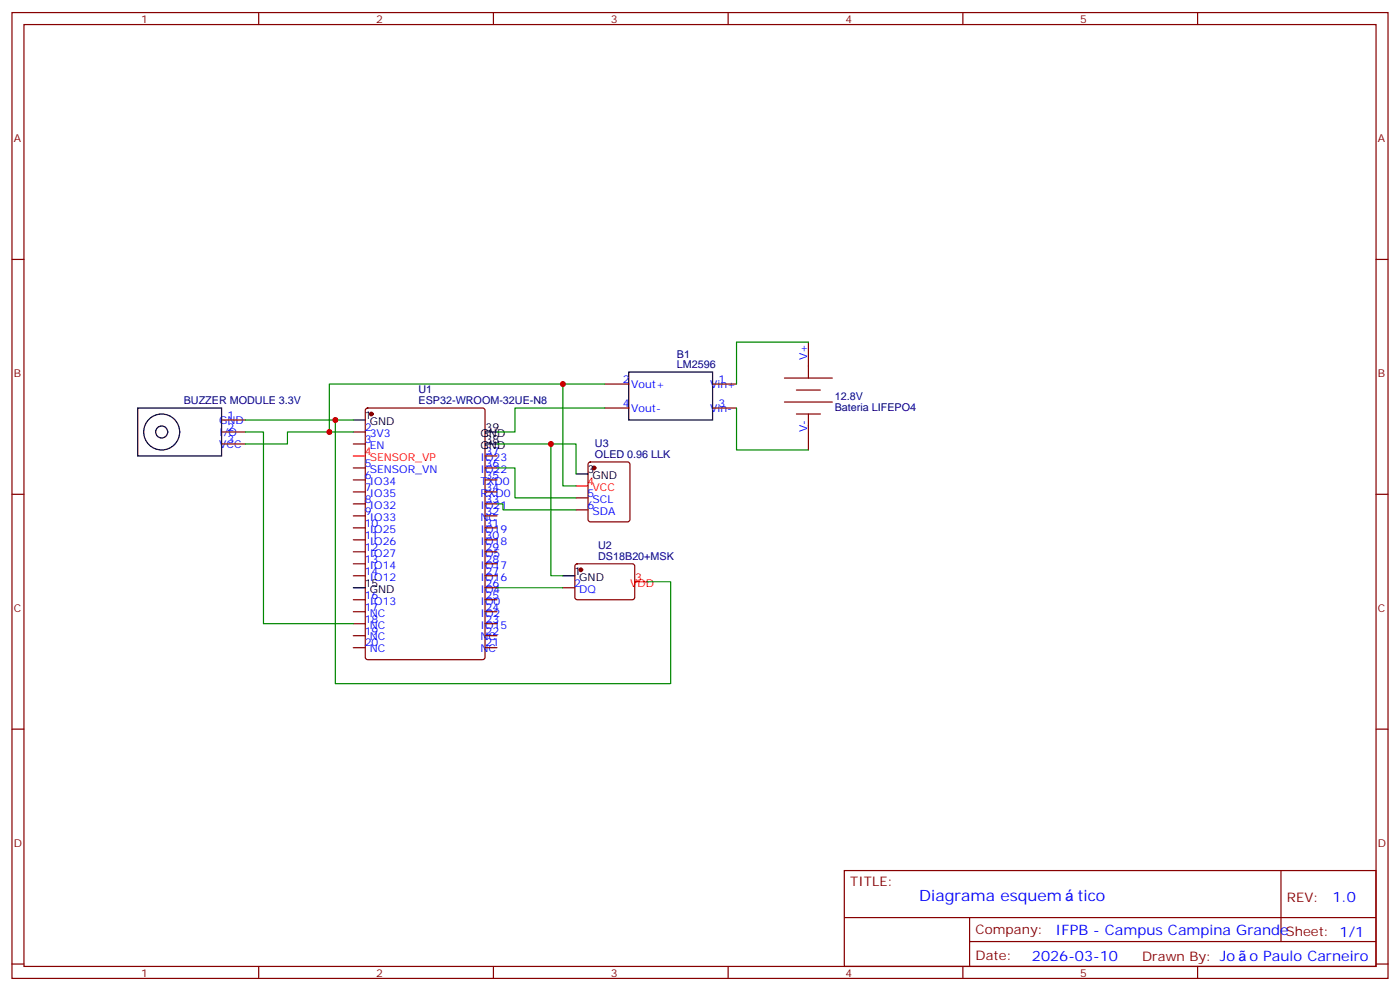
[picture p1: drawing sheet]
<svg xmlns="http://www.w3.org/2000/svg" width="412mm" height="292mm" viewBox="0 0 412 292" stroke-linecap="round" stroke-linejoin="round" font-family="sans-serif">
<g fill="none" stroke="#870000" stroke-width=".35">
<path d="M3.5 3.7h405.4v284.3h-405.4zM7.1 7.2h398.2v277.3h-398.2zM76.2 3.7v3.5M145.3 3.7v3.5M214.5 3.7v3.5M283.6 3.7v3.5M352.8 3.7v3.5M3.5 76.4h3.6M405.3 76.4h3.6M178.2 113.1h7M209.9 113.1h7.1M231.1 111.3h14.1"/>
<path d="M231.1 118.4h14.1M234.6 114.8h7.1M238.1 100.7v10.6M65.3 127.2h7M65.3 130.7h7M65.3 123.6h7M104.1 127.2h3.5M104.1 130.7h3.5M104.1 137.8h3.5M107.8 120.3l.5-.2h33.9l.6 .5 .1 72.9-.5 .6-34.1 .1-.6-.5-.1-72.9zM142.9 137.8h3.5M142.9 134.2h3.5"/>
<path d="M173.4 136.2l.5-.2h11l.5 .2 .2 .5v16.2l-.3 .5-.4 .2h-11l-.5-.2-.2-.5v-16.2zM178.2 120.1h7M209.9 120.1h7.1M234.6 121.9h7.1M238.1 121.9v10.6M3.5 145.5h3.6M104.1 141.3h3.5M104.1 144.8h3.5M104.1 148.3h3.5M104.1 151.9h3.5M104.1 155.4h3.5M104.1 158.9h3.5"/>
<path d="M142.9 141.3h3.5M142.9 144.8h3.5M142.9 148.3h3.5M142.9 151.9h3.5M142.9 155.4h3.5M142.9 158.9h3.5M169.7 146.6h3.5M169.7 150.1h3.5M405.3 145.5h3.6M104.1 162.5h3.5M104.1 166h3.5M104.1 169.5h3.5"/>
<path d="M104.1 176.6h3.5M142.9 162.5h3.5M142.9 166h3.5M142.9 169.5h3.5M142.9 176.6h3.5M142.9 173h3.5M165.8 173h3.5M169.6 166.2l.4-.2h16.5l.5 .7-.1 9.4-.6 .5-16.5-.1-.5-.6v-9.2zM104.1 180.1h3.5M104.1 183.6h3.5M104.1 187.1h3.5M104.1 190.7h3.5"/>
<path d="M142.9 180.1h3.5M142.9 183.6h3.5M142.9 187.1h3.5M142.9 190.7h3.5M3.5 214.7h3.6M405.3 214.7h3.6M248.7 256.3h156.6v28.2h-156.6zM377.3 256.3v20.9M248.7 270.1h156.5M285.6 277.2h119.6M285.6 270.1v14.2M3.5 283.8h3.6"/>
<path d="M76.2 284.5v3.5M145.3 284.5v3.5M214.5 284.5v3.5M283.6 284.5v3.5M352.8 284.5v3.5M405.3 283.8h3.6"/>
</g>
<g fill="none" stroke="#000" stroke-width=".35">
<path d="M185.2 109.5h24.7v14.1h-24.7zM40.6 120.1h24.7v14.1h-24.7zM104.1 123.6h3.5M142.9 130.7h3.5M142.9 127.2h3.5M169.7 139.5h3.5M104.1 173h3.5M165.8 169.5h3.5"/>
<circle cx="47.6" cy="127.2" r="1.76"/>
<circle cx="47.6" cy="127.2" r="5.3"/>
</g>
<g fill="none" stroke="#008700" stroke-width=".35">
<path d="M165.8 113.1v30h3.9M178.2 113.1h-81.2v14.1h7.1M238.1 100.7h-21.1v12.4M72.3 127.2h5.3v56.4h26.5M72.3 123.6h26.5M97 127.2h-12.3v3.5h-12.4M104.1 123.6h-5.3v77.7h98.8v-30h-7.1M146.4 130.7h15.9v38.8h3.5M146.4 137.8h5.3v8.8h18M162.3 130.7h7.4v8.8M178.2 120.1h-26.5v7.1h-5.3M217 120.1v12.4h21.1"/>
<path d="M146.4 148.3h1.8v1.8h21.5M146.4 173h19.4"/>
</g>
<g fill="#870000" stroke="#870000" stroke-width=".35">
<circle cx="109.4" cy="121.9" r=".53"/>
<circle cx="171.1" cy="167.7" r=".53"/>
<circle cx="175" cy="137.8" r=".53"/>
</g>
<path d="M104.1 134.2h3.5M169.7 143.1h3.5M187 171.3h3.5" fill="none" stroke="#f00" stroke-width=".35"/>
<g fill="#c00">
<circle cx="98.8" cy="123.6" r=".88"/>
<circle cx="97" cy="127.2" r=".88"/>
<circle cx="162.3" cy="130.7" r=".88"/>
<circle cx="165.8" cy="113.1" r=".88"/>
</g>
<g font-size="4.6" fill="#00f">
<text x="270.8" y="265.3">Diagrama esquem</text>
<text x="317.4" y="265.3">tico</text>
</g>
<g font-size="4.2" fill="#00f">
<text x="392.5" y="265.6">1.0</text>
<text x="310.9" y="275.1">IFPB - Campus Campina GrandeSheet: 1/1</text>
<text x="304" y="282.9">2026-03-10</text>
<text x="368.1" y="282.8">o Paulo Carneiro</text>
</g>
<g font-size="3.9" fill="#800">
<text x="250.5" y="260.9">TITLE:</text>
<text x="379.1" y="265.6">REV:</text>
<text x="287.4" y="275.1">Company:</text>
<text x="287.4" y="282.8">Date:</text>
<text x="336.4" y="282.8">Draw</text>
<text x="346.6" y="282.8">n By: Jo</text>
</g>
<g font-size="3.2" fill="#800">
<text x="41.6" y="6.7">1</text>
<text x="110.8" y="6.7">2</text>
<text x="179.9" y="6.7">3</text>
<text x="249.1" y="6.7">4</text>
<text x="318.2" y="6.7">5</text>
<text x="4.1" y="41.8">A</text>
<text x="405.9" y="41.8">A</text>
<text x="4.1" y="110.9">B</text>
<text x="405.9" y="110.9">B</text>
<text x="4.1" y="180.1">C</text>
<text x="405.9" y="180.1">C</text>
<text x="4.1" y="249.2">D</text>
<text x="405.9" y="249.2">D</text>
<text x="41.6" y="287.5">1</text>
<text x="110.8" y="287.5">2</text>
<text x="179.9" y="287.5">3</text>
<text x="249.1" y="287.5">4</text>
<text x="318.2" y="287.5">5</text>
</g>
<g font-size="3.2" fill="#000080">
<text x="199.4" y="105.3">B1</text>
<text x="199.4" y="108.5">LM2596</text>
<text x="54.1" y="119.1">BUZZER MODULE 3.3V</text>
<text x="123.3" y="119.1">ESP32-WROOM-32UE-N8</text>
<text x="123.3" y="115.8">U1</text>
<text x="245.9" y="117.7">12.8V</text>
<text x="245.9" y="120.9">Bateria LIFEPO4</text>
<text x="175.3" y="131.7">U3</text>
<text x="175.3" y="134.9">OLED 0.96 LLK</text>
<text x="176.2" y="161.7">U2</text>
<text x="176.2" y="164.9">DS18B20+MSK</text>
</g>
<g font-size="3.2" fill="#00f">
<text x="237.8" y="106" transform="rotate(-90 237.8 106)">V+</text>
<text x="183.4" y="112.7">2</text>
<text x="211.7" y="112.7">1</text>
<text x="183.4" y="119.8">4</text>
<text x="185.9" y="114.1">Vout+</text>
<text x="209.2" y="114.1">Vin+</text>
<text x="211.7" y="119.8">3</text>
<text x="64.6" y="124.7">GND</text>
<text x="67" y="123.3">1</text>
<text x="185.9" y="121.2">Vout-</text>
<text x="209.2" y="121.2">Vin-</text>
<text x="64.6" y="128.2">I/O</text>
<text x="64.6" y="131.8">VCC</text>
<text x="67" y="126.8">2</text>
<text x="67" y="130.4">3</text>
<text x="107.4" y="126.8">2</text>
<text x="107.4" y="130.4">3</text>
<text x="108.9" y="128.6">3V3</text>
<text x="237.8" y="127.2" transform="rotate(-90 237.8 127.2)">V-</text>
<text x="107.4" y="137.4">5</text>
<text x="108.9" y="132.1">EN</text>
<text x="141.6" y="135.6">IO23</text>
<text x="143.1" y="137.4">36</text>
<text x="143.1" y="133.9">37</text>
<text x="107.4" y="140.9">6</text>
<text x="108.9" y="139.2">SENSOR_VN</text>
<text x="108.9" y="142.7">IO34</text>
<text x="141.6" y="142.7">TXD0</text>
<text x="141.6" y="139.2">IO22</text>
<text x="143.1" y="140.9">35</text>
<text x="107.4" y="144.5">7</text>
<text x="107.4" y="148">8</text>
<text x="108.9" y="146.2">IO35</text>
<text x="108.9" y="149.8">IO32</text>
<text x="141.6" y="149.8">IO21</text>
<text x="141.6" y="146.2">RXD0</text>
<text x="143.1" y="148">33</text>
<text x="143.1" y="144.5">34</text>
<text x="173" y="146.2">5</text>
<text x="173" y="149.8">6</text>
<text x="174.5" y="148">SCL</text>
<text x="107.4" y="151.5">9</text>
<text x="107.4" y="155">10</text>
<text x="108.9" y="153.3">IO33</text>
<text x="141.6" y="153.3">NC</text>
<text x="143.1" y="155">31</text>
<text x="143.1" y="151.5">32</text>
<text x="174.5" y="151.5">SDA</text>
<text x="107.4" y="158.6">11</text>
<text x="108.9" y="156.8">IO25</text>
<text x="108.9" y="160.3">IO26</text>
<text x="141.6" y="160.3">IO18</text>
<text x="141.6" y="156.8">IO19</text>
<text x="143.1" y="158.6">30</text>
<text x="107.4" y="162.1">12</text>
<text x="107.4" y="165.6">13</text>
<text x="108.9" y="163.9">IO27</text>
<text x="108.9" y="167.4">IO14</text>
<text x="141.6" y="167.4">IO17</text>
<text x="141.6" y="163.9">IO5</text>
<text x="143.1" y="165.6">28</text>
<text x="143.1" y="162.1">29</text>
<text x="107.4" y="169.2">14</text>
<text x="108.9" y="170.9">IO12</text>
<text x="141.6" y="170.9">IO16</text>
<text x="143.1" y="172.7">26</text>
<text x="143.1" y="169.2">27</text>
<text x="169.2" y="172.7">2</text>
<text x="107.4" y="176.2">16</text>
<text x="107.4" y="179.7">17</text>
<text x="108.9" y="178">IO13</text>
<text x="141.6" y="178">IO0</text>
<text x="141.6" y="174.4">IO4</text>
<text x="143.1" y="179.7">24</text>
<text x="143.1" y="176.2">25</text>
<text x="170.6" y="174.4">DQ</text>
<text x="107.4" y="183.3">18</text>
<text x="108.9" y="181.5">NC</text>
<text x="108.9" y="185">NC</text>
<text x="141.6" y="185">IO15</text>
<text x="141.6" y="181.5">IO2</text>
<text x="143.1" y="183.3">23</text>
<text x="107.4" y="186.8">19</text>
<text x="107.4" y="190.3">20</text>
<text x="108.9" y="188.6">NC</text>
<text x="141.6" y="188.6">NC</text>
<text x="143.1" y="190.3">21</text>
<text x="143.1" y="186.8">22</text>
<text x="108.9" y="192.1">NC</text>
<text x="141.6" y="192.1">NC</text>
</g>
<g font-size="3.2">
<text x="107.4" y="123.3">1</text>
<text x="108.9" y="125.1">GND</text>
<text x="141.6" y="128.6">GND</text>
<text x="143.1" y="130.4">38</text>
<text x="143.1" y="126.8">39</text>
<text x="141.6" y="132.1">GND</text>
<text x="173" y="139.2">3</text>
<text x="174.5" y="140.9">GND</text>
<text x="107.4" y="172.7">15</text>
<text x="169.2" y="169.2">1</text>
<text x="170.6" y="170.9">GND</text>
<text x="108.9" y="174.4">GND</text>
</g>
<g font-size="3.2" fill="#f00">
<text x="107.4" y="133.9">4</text>
<text x="108.9" y="135.6">SENSOR_VP</text>
<text x="173" y="142.7">4</text>
<text x="174.5" y="144.5">VCC</text>
<text x="185.7" y="172.7">VDD</text>
<text x="187.1" y="170.9">3</text>
</g>
</svg>
